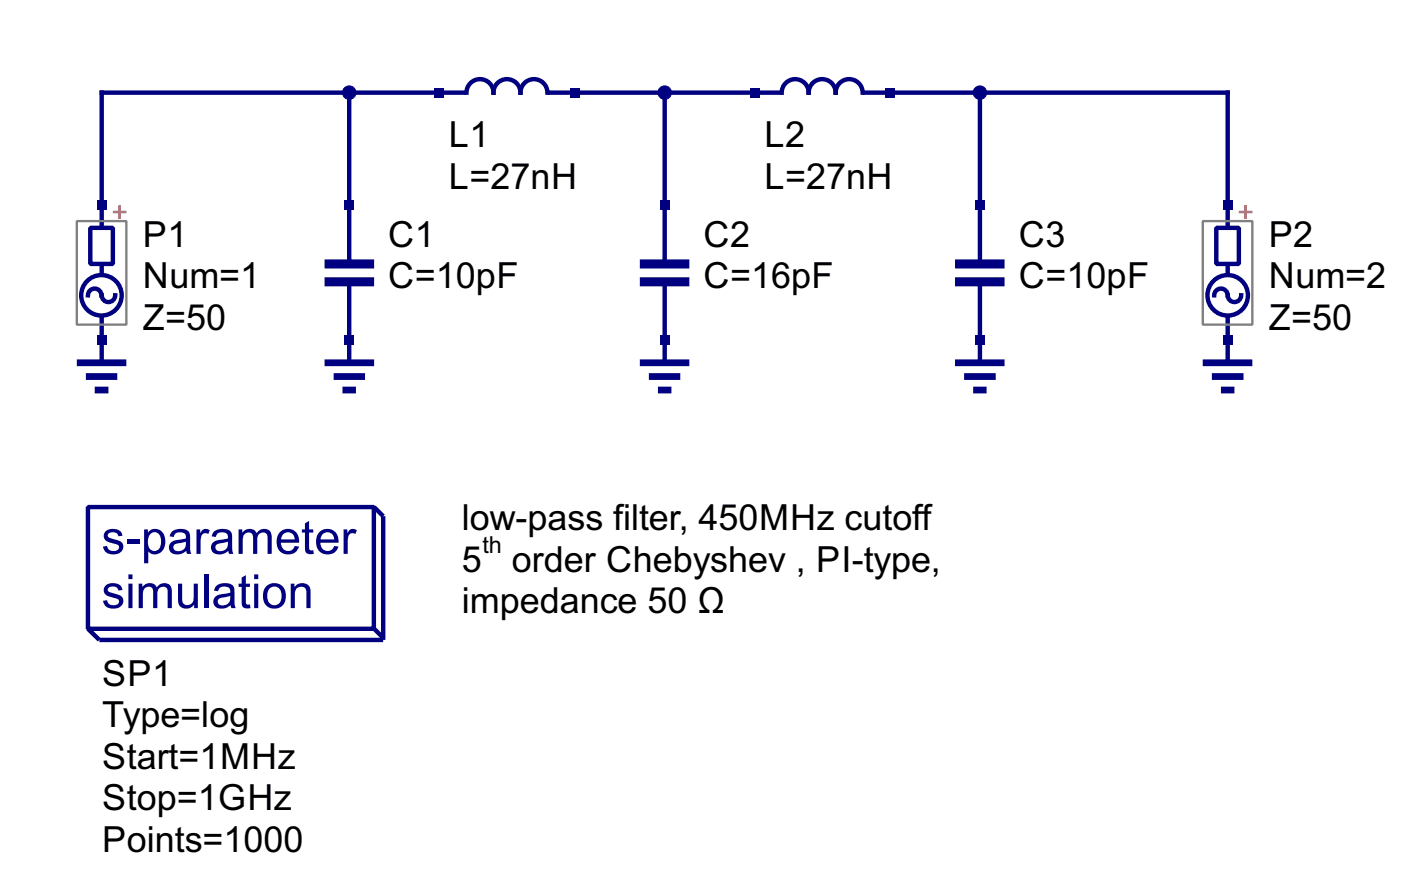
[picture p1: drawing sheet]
<svg xmlns="http://www.w3.org/2000/svg" width="114mm" height="72mm" viewBox="0 0 114 72" stroke-linecap="round" stroke-linejoin="round" font-family="sans-serif">
<g fill="none" stroke="#000080" stroke-width=".36">
<path d="M7.4 18.6h1.8v2.9h-1.8zM28.5 7.6v13.9M54.2 7.6v13.9M70.4 7.6a1.1 1.1 0 0 0-1.1-1.1 1.1 1.1 0 0 0-1.1 1.1 1.1 1.1 0 0 0-1.1-1.1 1.1 1.1 0 0 0-1.1 1.1 1.1 1.1 0 0 0-1.1-1.1 1.1 1.1 0 0 0-1.1 1.1h-19.1a1.1 1.1 0 0 0-1.1-1.1 1.1 1.1 0 0 0-1.1 1.1 1.1 1.1 0 0 0-1.1-1.1 1.1 1.1 0 0 0-1.1 1.1 1.1 1.1 0 0 0-1.1-1.1 1.1 1.1 0 0 0-1.1 1.1h-29.8v11M70.4 7.6h29.8v11M79.9 7.6v13.9M99.2 18.6h1.9v2.9h-1.9zM7.2 24.1a.55 .55 0 0 1 .5-.6 .55 .55 0 0 1 .6 .6M8.3 24.1a.55 .55 0 0 0 .5 .5 .55 .55 0 0 0 .6-.5M8.3 21.5v.9M8.3 25.7v3.9M28.5 23v6.6"/>
<path d="M54.2 23v6.6M79.9 23v6.6M99.1 24.1a.55 .55 0 0 1 .5-.6 .55 .55 0 0 1 .6 .6 .55 .55 0 0 0 .5 .5 .55 .55 0 0 0 .6-.5M100.2 21.5v.9M100.2 25.7v3.9M7.2 41.4h23.3v9.9h-23.3zM30.5 41.4l.8 .7v10.1h-23.2l-.9-.9M30.5 51.3l.8 .7"/>
<circle cx="8.3" cy="24.1" r="1.65"/>
<circle cx="100.2" cy="24.1" r="1.65"/>
</g>
<path d="M9.2 17.3h1.1M9.8 16.7v1.1M101.1 17.3h1.1M101.6 16.7v1.1" fill="none" stroke="#f00" stroke-width=".19"/>
<path d="M6.3 18h4v8.5h-4zM98.1 18h4.1v8.5h-4.1z" fill="none" stroke="#808080" stroke-width=".19"/>
<g fill="none" stroke="#000080" stroke-width=".55">
<path d="M6.3 29.6h4M7 30.7h2.6M7.7 31.8h1.1M26.5 29.6h4M27.2 30.7h2.6M27.9 31.8h1.1M52.2 29.6h4M52.9 30.7h2.6M53.7 31.8h1.1M77.9 29.6h4.1M78.7 30.7h2.5M79.4 31.8h1.1"/>
<path d="M98.1 29.6h4.1M98.9 30.7h2.6M99.6 31.8h1.1"/>
</g>
<path d="M26.5 23h4M26.5 21.5h4M52.2 23h4M52.2 21.5h4M77.9 23h4.1M77.9 21.5h4.1" fill="none" stroke="#000080" stroke-width=".74" stroke-linecap="butt"/>
<g fill="#000080">
<path d="M7.9 16.4h.8v.7h-.8z"/>
<path d="M7.9 27.4h.8v.7h-.8z"/>
<path d="M28.1 16.4h.8v.7h-.8z"/>
<path d="M28.1 27.4h.8v.7h-.8z"/>
<path d="M35.5 7.2h.7v.7h-.7z"/>
<path d="M46.5 7.2h.7v.7h-.7z"/>
<path d="M53.8 16.4h.8v.7h-.8z"/>
<path d="M53.8 27.4h.8v.7h-.8z"/>
<path d="M61.2 7.2h.8v.7h-.8z"/>
<path d="M72.2 7.2h.8v.7h-.8z"/>
<path d="M79.6 16.4h.7v.7h-.7z"/>
<path d="M79.6 27.4h.7v.7h-.7z"/>
<path d="M99.8 16.4h.7v.7h-.7z"/>
<path d="M99.8 27.4h.7v.7h-.7z"/>
</g>
<g fill="#000080" stroke="#000080" stroke-width=".08">
<circle cx="28.5" cy="7.6" r=".55"/>
<circle cx="54.2" cy="7.6" r=".55"/>
<circle cx="79.9" cy="7.6" r=".55"/>
</g>
<g font-size="4.3" fill="#000080">
<text x="8.3" y="45.2">s-parameter</text>
<text x="8.3" y="49.6">simulation</text>
</g>
<g font-size="3.3">
<text x="36.6" y="12">L1</text>
<text x="36.6" y="15.4">L=27nH</text>
<text x="62.4" y="12">L2</text>
<text x="62.4" y="15.4">L=27nH</text>
<text x="11.7" y="20.1">P1</text>
<text x="11.7" y="23.5">Num=1</text>
<text x="31.7" y="20.1">C1</text>
<text x="31.7" y="23.5">C=10pF</text>
<text x="57.4" y="20.1">C2</text>
<text x="57.4" y="23.5">C=16pF</text>
<text x="83.1" y="20.1">C3</text>
<text x="83.1" y="23.5">C=10pF</text>
<text x="103.5" y="20.1">P2</text>
<text x="103.5" y="23.5">Num=2</text>
<text x="11.7" y="26.9">Z=50</text>
<text x="103.5" y="26.9">Z=50</text>
<text x="37.7" y="43.2">low-pass filter, 450MHz cutoff</text>
<text x="37.7" y="46.6">5</text>
<text x="41.8" y="46.6">order Chebyshev , PI-type,</text>
<text x="37.7" y="50">impedance 50 Ω</text>
<text x="8.3" y="55.9">SP1</text>
<text x="8.3" y="59.3">Type=log</text>
<text x="8.3" y="62.7">Start=1MHz</text>
<text x="8.3" y="66.1">Stop=1GHz</text>
<text x="8.3" y="69.5">Points=1000</text>
</g>
<text font-size="2.1" x="39.4" y="45.1">th</text>
</svg>
